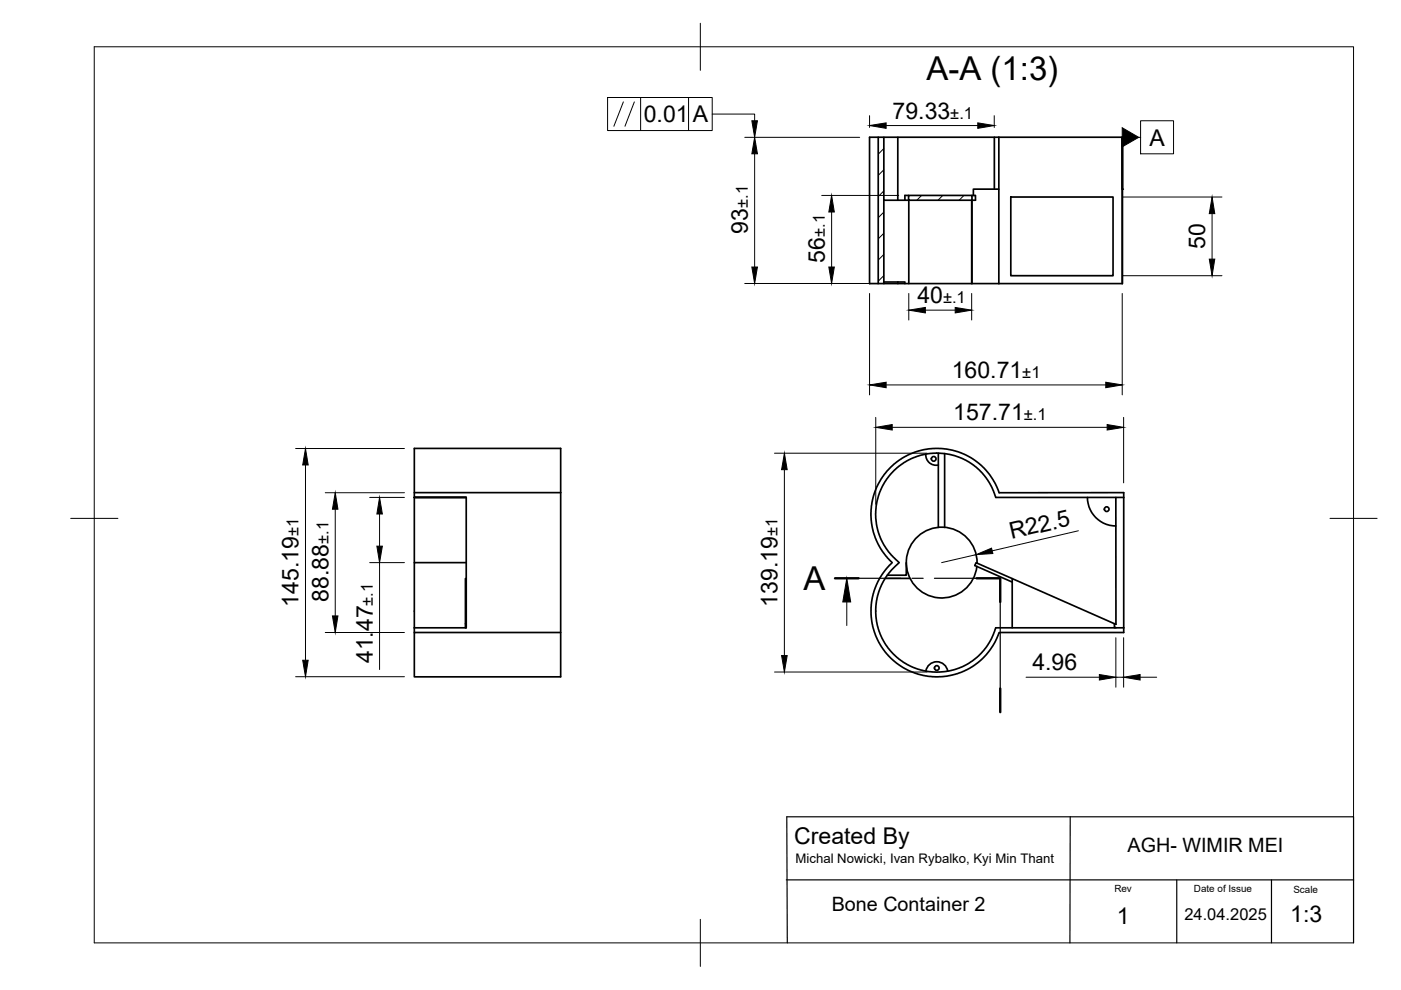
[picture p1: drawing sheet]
<svg xmlns="http://www.w3.org/2000/svg" width="297mm" height="210mm" viewBox="0 0 297 210" stroke-linecap="round" stroke-linejoin="round" font-family="sans-serif">
<!-- layer: Visible -->
<g fill="none" stroke="#000" stroke-width=".36">
<path d="M186.2 29.1h1.2v31h-1.2zM186.2 29.1h-1.8v31h1.8M187.4 29.1h24.4M190.4 29.1v13.4M210.8 29.1v11M211.8 29.1h26.2v31M211.8 29.1v31M238 29.1v31M187.4 59.8h4.5v.3M187.4 42.5h5.2M190.4 59.8v.3M192.6 41.4h13.5v1.1h-13.5z"/>
<path d="M192.6 41.4h-.7v1.1M192.7 42.5v17.6M206 42.5v17.6M206.1 41.4h.7v1.1h-.7v17.6M211.8 40.1h-5.4v1.3M214.3 41.8h21.7v16.7h-21.7zM187.4 60.1h24.4M211.8 60.1h26.2M188.6 99.3l1.9-1.7 2.2-1.2 3.1-1.1 2.3-.2a13.8 13.8 0 0 1 13.7 9.4h26.5v29.6h-26.5l-.1 .3a14 14 0 0 1-20.8 6.8 14 14 0 0 1-1.7-21.9l-1-1-1.2-1.6-1.2-2.1-.9-2.8-.2-2.4 .2-2.9 .6-2.3 1.4-2.7zM196.3 96.3a2.21 2.21 0 0 0 2.6 2.3M198.9 96.1v15.7M200.3 96.2v15.6"/>
<path d="M87.8 105.5h11zM87.8 105.5v13.8M87.8 104.5h31.1M98.8 119.3h-11v13.8M98.8 105.5v27.6h-11M118.9 104.5v39h-31.1v-9.4h31.1M118.9 104.5v-9.4h-31.1v10.4M192.2 119.3v2.7h-4.1M207.2 119.4a7.5 7.5 0 0 0-11-6.8 7.5 7.5 0 0 0-.8 12.9 7.5 7.5 0 0 0 11.7-5.4M207.2 119.3v.1M230.5 105.5a6.1 6.1 0 0 0 6.1 6M236.6 105.5v26.9l-.3-.2"/>
<path d="M238.3 105.5h-27.2l-.3-.8a13 13 0 0 0-19.4-6.4 13 13 0 0 0-1.3 20.5l.5 .5-1.6 1.5-1.2 1.6-.9 1.6-.8 2.4-.4 2.2v1.5l.2 1.8 .5 2 .6 1.4 1.2 2 1.4 1.5 1.3 1.1 1.7 1.1 1.9 .8 2.2 .6 1.6 .1a12.9 12.9 0 0 0 12.8-9.4h27.2M87.8 133.1v1M98.8 132.2h-.1v.9M98.8 122.7h-.1v9.5M187.7 122.6h5.2M214.6 133.1v-10.4l21.7 9.5v.9M214.6 122.7l-7.7-3.4-.2 .6 7.9 3.5M236.3 133l.3 .1M196.3 142.3a2.34 2.34 0 0 1 2.3-2 2.34 2.34 0 0 1 2.3 2"/>
<circle cx="198" cy="97.3" r=".5"/>
<circle cx="234.6" cy="108" r=".5"/>
<circle cx="198.6" cy="141.6" r=".5"/>
</g>
<g fill="#000">
<circle cx="238" cy="29.1" r=".18"/>
<circle cx="238" cy="40.1" r=".18"/>
</g>
<!-- layer: BORDER -->
<path d="M20 9.9h267v190h-267zM148.5 4.9v10M15 109.9h10M282 109.9h10M148.5 194.9v10" fill="none" stroke="#000" stroke-width=".21"/>
<!-- layer: Hatching -->
<path d="M187.4 31.5l-1.2 1.2M187.4 36l-1.2 1.2M187.4 40.5l-1.2 1.1M187.4 45l-1.2 1.1M187.4 49.5l-1.2 1.1M187.4 53.9l-1.2 1.2M187.4 58.4l-1.2 1.2M195.4 41.4l-1 1.1M199.9 41.4l-1 1.1M204.4 41.4l-1 1.1" fill="none" stroke="#000" stroke-width=".21"/>
<!-- layer: Section Lines -->
<path d="M177 122.6h5M207.1 122.6h5v5M212.1 146v5" fill="none" stroke="#000" stroke-width=".51"/>
<path d="M182 122.6h9M193.4 122.6h2.3M198.1 122.6h9M212.1 127.6v18.4" fill="none" stroke="#000" stroke-width=".25"/>
<path d="M179.5 127.6v5" fill="none" stroke="#000" stroke-width=".21"/>
<path d="M179.5 122.6l.9 5h-1.7z" fill="#000" stroke="#000" stroke-width=".21"/>
<!-- layer: Sketch1 -->
<path d="M226.9 173.2l-.1 26.7M166.7 186.6h120.3M166.9 199.9l-.1-26.7h120.2v26.7M249.5 186.6v13.3M269.6 186.6v13.3" fill="none" stroke="#000" stroke-width=".25"/>
<!-- layer: FD_Dimensions -->
<g fill="none" stroke="#000" stroke-width=".21">
<path d="M157.9 29.1h24.4M160 32.6v24M184.4 24.5v2.5M187.9 26.6h19.4M210.8 24.5v2.5M174.2 41.4h16.3M176.3 45v11.6M238.1 41.8h21M238.1 58.5h21M257 45.3v9.6M157.9 60.1h32.7M184.4 62.2v21.5"/>
<path d="M192.7 62.2v5.7M196.2 65.8h6.3M206 62.2v5.7M237.9 62.2v21.5M62.7 95.1h23M64.8 98.6v41.4M164.2 96.1h32.3M166.3 99.6v39.4M185.7 88.5v18.4M187.9 81.6h46.5M189.2 90.6h45.5M238.2 88.5v13.9"/>
<path d="M69 104.5h16.7M71.1 108v22.6M78.4 105.5h7.3M78.4 119.3h7.3M80.5 109v6.8M80.5 119.3v22.7M207 117.6l-7.4 1.7M228.6 112.5l-18.2 4.3M69 134.1h16.7M236.6 135.2v10.5M238.2 135.2v10.5M62.7 143.5h23"/>
<path d="M164.2 142.5h32.4M217.6 143.6h15.5M236.6 143.6h1.6M241.7 143.6h3.5"/>
</g>
<g fill="#000" stroke="#000" stroke-width=".21">
<path d="M160 29.1l.6 3.5h-1.2zM184.4 26.6l3.5-.6v1.2zM207.3 26l3.5 .6-3.5 .6zM159.4 56.6h1.2l-.6 3.5zM175.7 56.6h1.2l-.6 3.5zM176.3 41.4l.6 3.6h-1.2zM257 41.8l.6 3.5h-1.2zM256.4 54.9h1.2l-.6 3.6zM192.7 65.8l3.5-.6v1.2zM202.5 65.2l3.5 .6-3.5 .6zM64.8 95.1l.5 3.5h-1.1zM166.3 96.1l.6 3.5h-1.2z"/>
<path d="M184.4 81.6l3.5-.6v1.2zM185.7 90.6l3.5-.6v1.2zM234.4 81l3.5 .6-3.5 .6zM234.7 90l3.5 .6-3.5 .6zM71.1 104.5l.5 3.5h-1.1zM80.5 105.5l.6 3.5h-1.2zM79.9 115.8h1.2l-.6 3.5zM207 117.6l3.2-1.4 .3 1.2zM64.2 140h1.1l-.5 3.5zM70.5 130.6h1.1l-.5 3.5zM165.7 139h1.2l-.6 3.5zM233.1 143l3.5 .6-3.5 .6z"/>
<path d="M238.2 143.6l3.5-.6v1.2z"/>
</g>
<path d="M128.8 20.7h22.2v7h-22.2zM132.2 21.6l-2 5.2M134.5 21.6l-2 5.2M135.8 20.7v7M146 20.7v7M151 24.2h9v1.4M241.4 29.1h.4M241.8 25.6h7v7h-7z" fill="none" stroke="#000" stroke-width=".21"/>
<path d="M159.4 25.6h1.2l-.6 3.5zM237.9 27.1l3.5 2-3.5 2z" fill="#000" stroke="#000" stroke-width=".21"/>
<g font-size="7">
<text x="196.4" y="16.9">A-A (1:3)</text>
<text x="170.4" y="125.1">A</text>
</g>
<g font-size="4.9">
<text x="136.5" y="25.9">0.01</text>
<text x="146.9" y="25.9">A</text>
<text x="189.3" y="25.2">79.33</text>
<text x="243.7" y="30.9">A</text>
<text x="158.5" y="49.5" transform="rotate(-90 158.5 49.5)">93</text>
<text x="255.5" y="52.8" transform="rotate(-90 255.5 52.8)">50</text>
<text x="174.9" y="55.7" transform="rotate(-90 174.9 55.7)">56</text>
<text x="194.5" y="64.3">40</text>
<text x="201.8" y="80.2">160.71</text>
<text x="202.1" y="89.1">157.71</text>
<text x="214.4" y="114.3" transform="rotate(-13 214.4 114.3)">R22.5</text>
<text x="63.3" y="128.6" transform="rotate(-90 63.3 128.6)">145.19</text>
<text x="69.6" y="127.6" transform="rotate(-90 69.6 127.6)">88.88</text>
<text x="164.8" y="128.6" transform="rotate(-90 164.8 128.6)">139.19</text>
<text x="79.1" y="140.6" transform="rotate(-90 79.1 140.6)">41.47</text>
<text x="218.9" y="142.1">4.96</text>
<text x="168.4" y="179">Created By</text>
<text x="236.8" y="195.9">1</text>
<text x="273.6" y="195.5">1:3</text>
</g>
<g font-size="4.2">
<text x="239.1" y="180.5">AGH- WIMIR MEI</text>
<text x="176.3" y="193.2">Bone Container 2</text>
</g>
<g font-size="3.5">
<text x="201.5" y="25.2">±.1</text>
<text x="158.5" y="44.1" transform="rotate(-90 158.5 44.1)">±.1</text>
<text x="174.9" y="50.3" transform="rotate(-90 174.9 50.3)">±.1</text>
<text x="199.9" y="64.3">±.1</text>
<text x="216.7" y="80.2">±1</text>
<text x="217.1" y="89.1">±.1</text>
<text x="63.3" y="113.7" transform="rotate(-90 63.3 113.7)">±1</text>
<text x="164.8" y="113.7" transform="rotate(-90 164.8 113.7)">±1</text>
<text x="69.6" y="115.4" transform="rotate(-90 69.6 115.4)">±.1</text>
<text x="79.1" y="128.4" transform="rotate(-90 79.1 128.4)">±.1</text>
<text x="251.1" y="195.1">24.04.2025</text>
</g>
<text font-size="2.8" x="168.7" y="183">Michal Nowicki, Ivan Rybalko, Kyi Min Thant</text>
<g font-size="2.1">
<text x="236.3" y="189.2">Rev</text>
<text x="253.1" y="189.2">Date of Issue</text>
<text x="274.2" y="189.3">Scale</text>
</g>
</svg>
